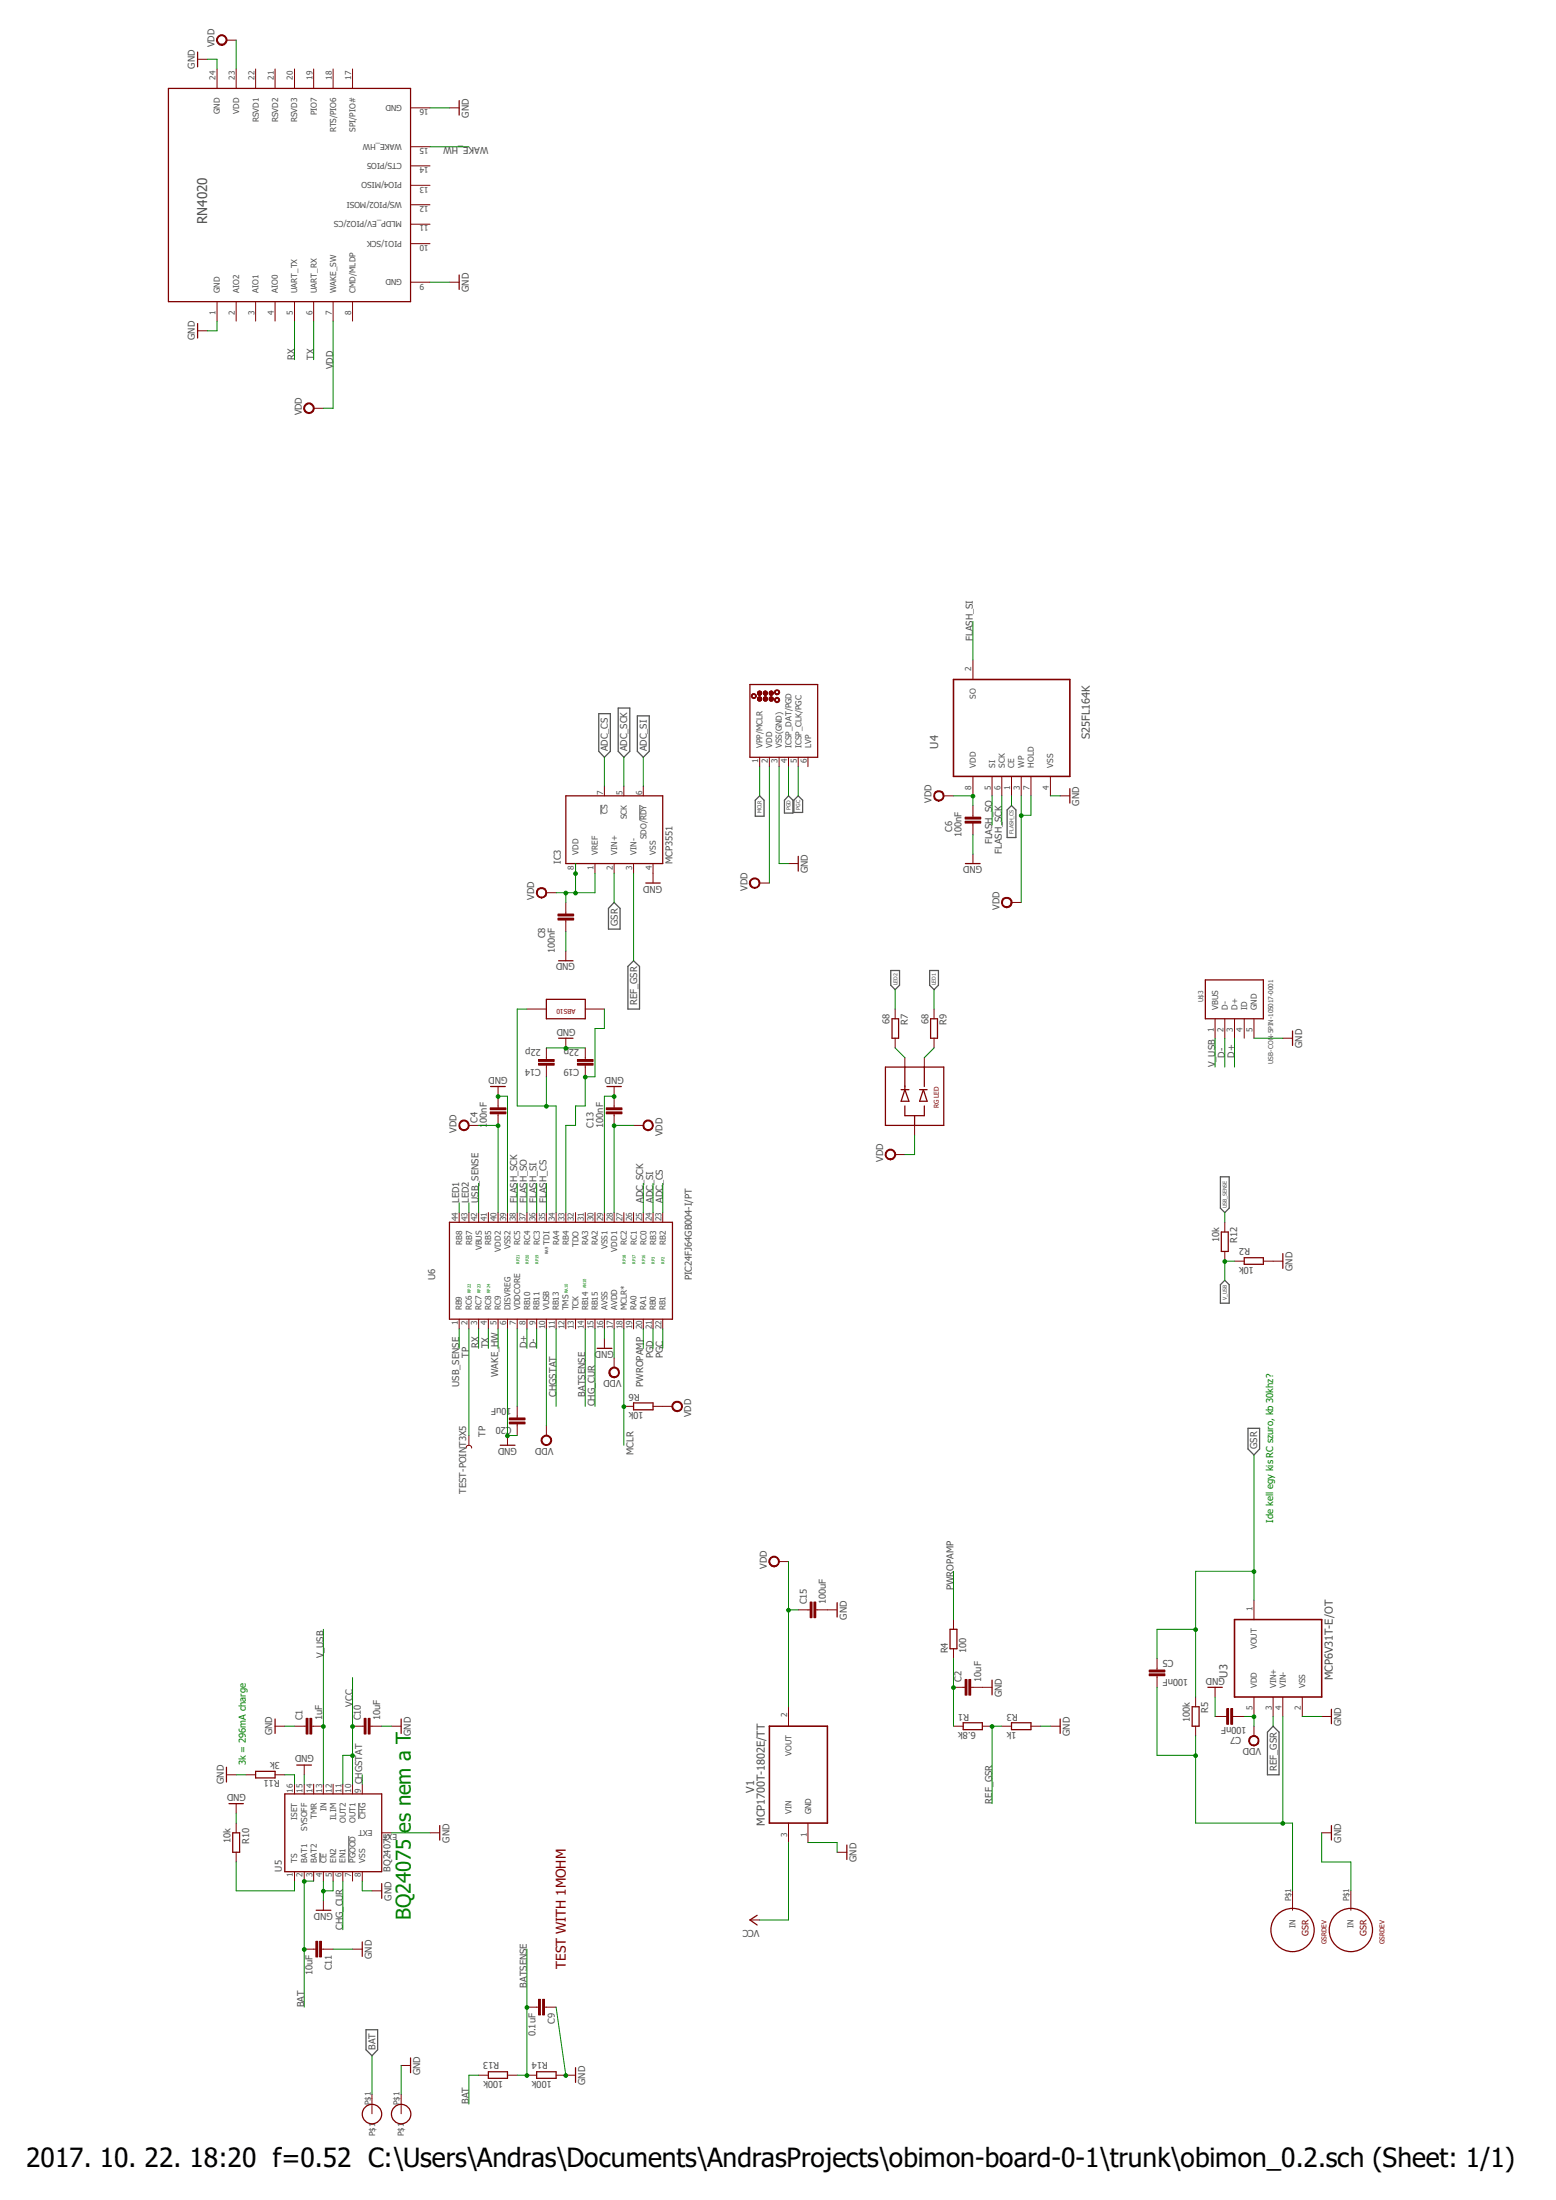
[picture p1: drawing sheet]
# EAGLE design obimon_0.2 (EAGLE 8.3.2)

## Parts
C1  1uF  C-EUC0805  [C0805]
C2  10uF  C-EUC0805  [C0805]
C4  100nF  C-EUC0805  [C0805]
C5  100nF  C-EUC0805  [C0805]
C6  100nF  C-EUC0805  [C0805]
C7  100nF  C-EUC0805  [C0805]
C8  100nF  C-EUC0805  [C0805]
C9  0.1uF  C-EUC0805  [C0805]
C10  10uF  C-EUC0805  [C0805]
C11  10uF  C-EUC0805  [C0805]
C13  100nF  C-EUC0805  [C0805]
C14  22p  C-EUC0805  [C0805]
C15  100uF  CAP1206  [1206]
C19  22p  C-EUC0805  [C0805]
C20  10uF  C-EUC0805  [C0805]
IC3  MCP3551  MCP3551SN  [SO-08]
J1  TC2030-MCP-NL  [TC2030-MCP-NL]
LED  LED  REDGREENLED  [REDGREENLED]
Q1  ABS10  [ABS10]
R1  6.8k  R-EU_R0805  [R0805]
R2  10k  R-EU_R0805  [R0805]
R3  1k  R-EU_R0805  [R0805]
R4  100  R-EU_R0805  [R0805]
R5  100k  R-EU_R0805  [R0805]
R6  10k  R-EU_M0805  [M0805]
R7  68  R-EU_R0805  [R0805]
R9  68  R-EU_R0805  [R0805]
R10  10k  R-EU_R0805  [R0805]
R11  3k  R-EU_R0805  [R0805]
R12  10k  R-EU_R0805  [R0805]
R13  100k  R-EU_R0805  [R0805]
R14  100k  R-EU_R0805  [R0805]
TP  TEST-POINT3X5  [PAD.03X.05]
U3  MCP6V31T-E/OT  [SOT95P290X145-5N]
U4  S25FL164K  [SOIC127P790X216-8N]
U5  BQ24075  [QFN16_3MM]
U6  PIC24FJ64GB004-I/PT  [QFP80P1200X1200X120-44N]
U$1  GSRDEV  [GSRPAD]
U$2  GSRDEV  [GSRPAD]
U$3  USB-CON-5PIN-105017-0001  [USB-MICRO-MOLEX-105017-0001]
U$6  BATPAD  [BATPAD]
U$7  BATPAD  [BATPAD]
U$8  RN4020  [RN4020]
V1  MCP1700T-1802E/TT  [SOT95P237X112-3N]

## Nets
ADC_CS: IC3.7(!CS) U6.23(RB2)
ADC_SCK: IC3.5(SCK) U6.25(RC0)
ADC_SI: IC3.6(SDO/!RDY) U6.24(RB3)
BAT: C11.2 R13.1 U5.2(BAT1) U5.3(BAT2) U$6.P$1
BATSENSE: C9.2 R13.2 R14.1 U6.14(RB14)
CHG_CUR: U5.6(EN1) U6.15(RB15)
CHGSTAT: U5.9(!CHG) U6.11(RB13)
D+: U6.8(RB10) U$3.3(D+)
D-: U6.9(RB11) U$3.2(D-)
FLASH_CS: U4.1(CE) U6.35(TDI)
FLASH_SCK: U4.6(SCK) U6.38(RC5)
FLASH_SI: U4.2(SO) U6.36(RC3)
FLASH_SO: U4.5(SI) U6.37(RC4)
GND [GND]: C1.1 C2.2 C4.2 C6.1 C7.2 C8.1 C9.1 C10.2 C11.1 C13.2 C14.2 C15.2 C19.2 C20.1 IC3.4(VSS) J1.3(VSS(GND)) R2.2 R3.2 R10.1 R11.2 R14.2 U3.2(VSS) U4.4(VSS) U5.4(!CE) U5.5(EN2) U5.8(VSS) U5.15(SYSOFF) U5.EXT U6.6(DISVREG) U6.16(AVSS) U6.29(VSS1) U6.39(VSS2) U$2.P$1(IN) U$3.5(GND) U$7.P$1 U$8.1(GND) U$8.9(GND) U$8.16(GND) U$8.24(GND) V1.1(GND)
GSR: C5.1 IC3.2(VIN+) R5.1 U3.1(VOUT)
LED1: R9.1 U6.44(RB8)
LED2: R7.1 U6.43(RB7)
MCLR: J1.1(VPP/MCLR) R6.1 U6.18(MCLR*)
N$1: R10.2 U5.1(TS)
N$2: LED.P$3 R7.2
N$3: LED.P$1 R9.2
N$4: R11.1 U5.16(ISET)
N$5: C19.1 Q1.P$1 U6.33(RB4)
N$7: C2.1 R1.1 R4.1
N$10: C5.2 R5.2 U3.4(VIN-) U$1.P$1(IN)
N$11: C14.1 Q1.P$2 U6.34(RA4)
N$17: C20.2 U6.7(VDDCORE)
PGC: J1.5(ICSP_CLK/PGC) U6.22(RB1)
PGD: J1.4(ICSP_DAT/PGD) U6.21(RB0)
PWROPAMP [POWER]: R4.2 U6.20(RA1)
REF_GSR: IC3.3(VIN-) R1.2 R3.1 U3.3(VIN+)
RX: U6.3(RC7) U$8.5(UART_TX)
TP: TP.P$1 U6.2(RC6)
TX: U6.4(RC8) U$8.6(UART_RX)
USB_SENSE: R12.1 U6.1(RB9) U6.42(VBUS)
V_USB [POWER]: C1.2 R2.1 R12.2 U5.13(IN) U$3.1(VBUS)
VCC [POWER]: C10.1 U5.10(OUT1) U5.11(OUT2) V1.3(VIN)
VDD: C4.1 C6.2 C7.1 C8.2 C13.1 C15.1 IC3.1(VREF) IC3.8(VDD) J1.2(VDD) LED.P$2 R6.2 U3.5(VDD) U4.3(WP) U4.7(HOLD) U4.8(VDD) U6.10(VUSB) U6.17(AVDD) U6.28(VDD1) U6.40(VDD2) U$8.7(WAKE_SW) U$8.23(VDD) V1.2(VOUT)
WAKE_HW: U6.5(RC9) U$8.15(WAKE_HW)
Unconnected: J1.6(LVP) U5.7(!PGOOD) U5.12(ILIM) U5.14(TMR) U6.12(TMS) U6.13(TCK) U6.19(RA0) U6.26(RC1) U6.27(RC2) U6.30(RA2) U6.31(RA3) U6.32(TDO) U6.41(RB5) U$3.4(ID) U$8.2(AIO2) U$8.3(AIO1) U$8.4(AIO0) U$8.8(CMD/MLDP) U$8.10(PIO1/SCK) U$8.11(MLDP_EV/PIO2/CS) U$8.12(WS/PIO2/MOSI) U$8.13(PIO4/MISO) U$8.14(CTS/PIO5) U$8.17(SPI/PIO#) U$8.18(RTS/PIO6) U$8.19(PIO7) U$8.20(RSVD3) U$8.21(RSVD2) U$8.22(RSVD1)

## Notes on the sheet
- 3k = 296mA charge
- BQ24075 es nem a T
- RP22
- RP23
- RP24
- RP21
- RP20
- RP19
- RA9
- TEST WITH 1MOHM
- RA10
- AN10
- RP18
- RP17
- RP16
- RP3
- RP2
- Ide kell egy kis RC szuro, kb 30khz?

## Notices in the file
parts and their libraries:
SparkFun-Capacitors: Licensing: CC v3.0 Share-Alike You are welcome to use this library for commercial purposes.
tag-connect: ©2009 ROFA.cz - modified and updated by Robert Darlington ‹rdarlington@gmail.com›
